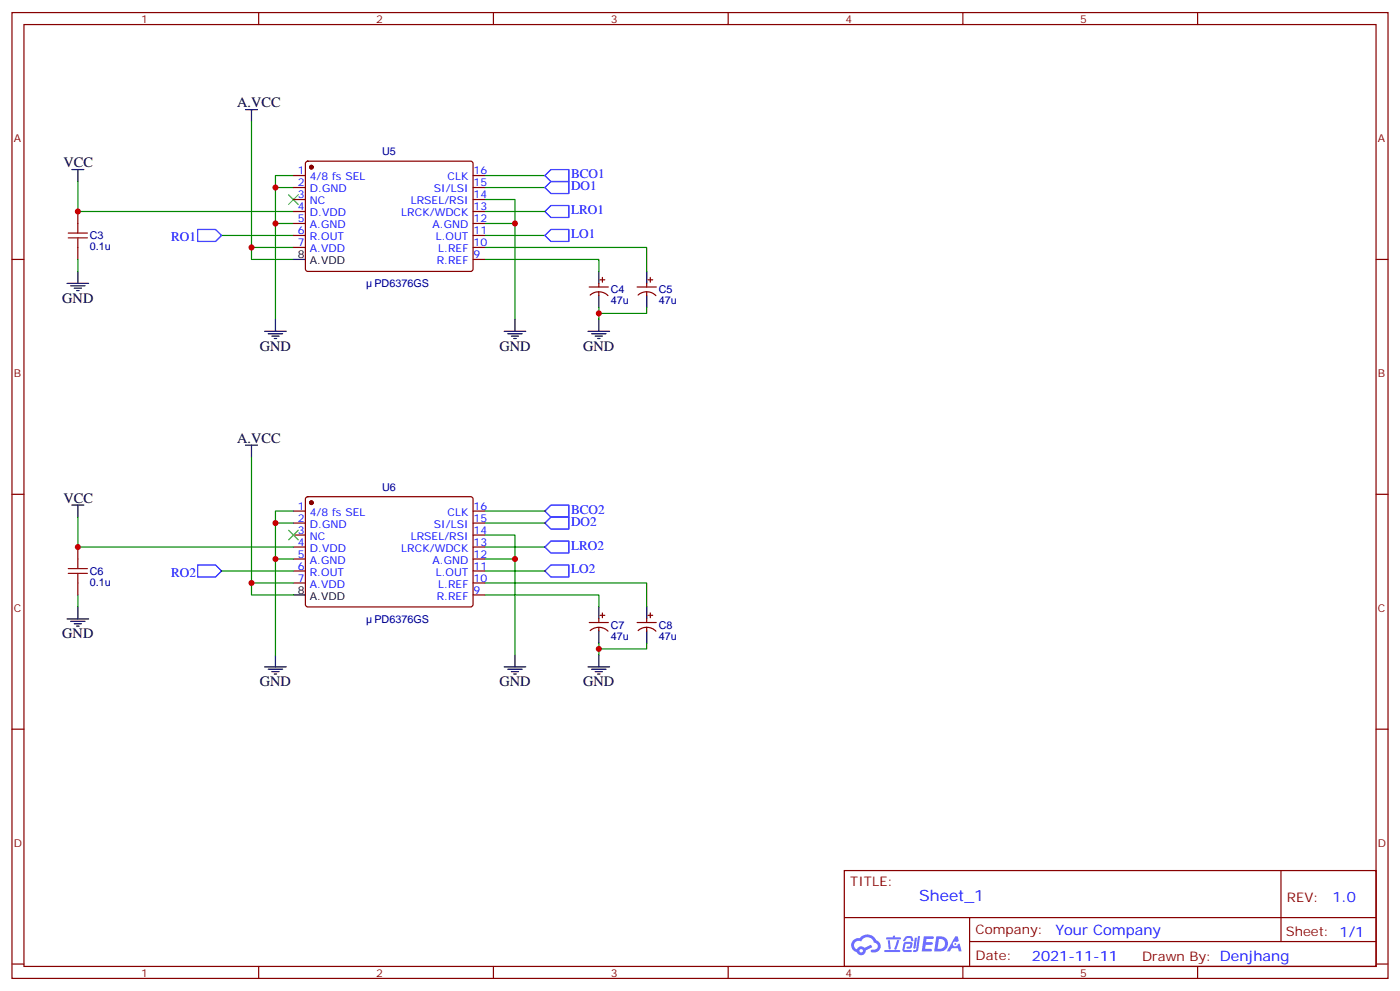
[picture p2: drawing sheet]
<svg xmlns="http://www.w3.org/2000/svg" width="412mm" height="292mm" viewBox="0 0 412 292" stroke-linecap="round" stroke-linejoin="round" font-family="sans-serif">
<g fill="none" stroke="#870000" stroke-width=".35">
<path d="M3.5 3.7h405.4v284.3h-405.4zM7.1 7.2h398.2v277.3h-398.2zM76.2 3.7v3.5M145.3 3.7v3.5M214.5 3.7v3.5M283.6 3.7v3.5M352.8 3.7v3.5M3.5 76.4h3.6M405.3 76.4h3.6M3.5 145.5h3.6M405.3 145.5h3.6M3.5 214.7h3.6"/>
<path d="M405.3 214.7h3.6M248.7 256.3h156.6v28.2h-156.6zM377.3 256.3v20.9M248.7 270.1h156.5M285.6 277.2h119.6M285.6 270.1v14.2M3.5 283.8h3.6M76.2 284.5v3.5M145.3 284.5v3.5M214.5 284.5v3.5M283.6 284.5v3.5M352.8 284.5v3.5"/>
<path d="M405.3 283.8h3.6"/>
</g>
<g fill="#5487ff">
<path d="M272.1 275.6h2.6l.3 .2-.1 .6h-2l-.1 1h1.6l.4 .4-.4 .3h-1.7l-.2 1.2 1.8 .1 .3 .3-.2 .4h-2.9z"/>
<path d="M281.4 275.7h.7l.4 1.3-.7 .3a.74 .74 0 0 0-1.1 .3 .74 .74 0 0 0 .5 1.1 .74 .74 0 0 0 .9-.7l.5-.3 .7 2.4h-.9l-.2-1h-1.9l-.5 1h-.9z"/>
<path d="M269.5 276.1h.6l-.4 2.9a.31 .31 0 0 1-.3 .3 .31 .31 0 0 1-.3-.3z"/>
<path d="M270.4 275.6h.6l-.5 4a.89 .89 0 0 1-.7 .7 .89 .89 0 0 1-.9-.3l1-.5z"/>
<path d="M266.8 275.8l.6-.2 1.2 .1 .5 1.3-.6 .1-.4-.9-1 .1a.95 .95 0 0 1-1 .8l-.1-.2z"/>
<path d="M266.4 277.5l1.8-.2a1.04 1.04 0 0 1 .6 1.1 1.04 1.04 0 0 1-.8 .9h-.7a.29 .29 0 0 1-.3-.4 .29 .29 0 0 1 .3-.2h.7l.2-.8h-1.4l-.4 1.7 1.9 .1a.29 .29 0 0 1 .3 .3 .29 .29 0 0 1-.3 .3h-2l-.4-.3 .2-2.1z"/>
<path d="M260.5 279.7h4.4a.3 .3 0 0 1 .3 .3 .3 .3 0 0 1-.3 .3h-4.3z"/>
<path d="M264.3 276.8h.6l-.5 1.6a1.02 1.02 0 0 1-.7 1.2l-.2-.3z"/>
<path d="M261.5 276.8h.6l.3 2.4-.3 .3-.3-.2z"/>
<path d="M261.1 276h1.9l.2-.5h.5l-.1 .5h1.5a.29 .29 0 0 1 .3 .3 .29 .29 0 0 1-.3 .3h-3.9z"/>
<path d="M275.8 275.6l-.6 4.5h1.4a2.27 2.27 0 0 0 2.7-2.3 2.27 2.27 0 0 0-2.7-2.2zM276.6 276.4a1.5 1.5 0 0 1 1.8 1.6 1.5 1.5 0 0 1-1.9 1.3h-.3z"/>
<path d="M251.4 276.8a2.09 2.09 0 0 0 1 3.5 1.37 1.37 0 0 0 1.5 .9 1.37 1.37 0 0 0 1.1-1.4l2-1-.5-.7-1.8 1a1.4 1.4 0 0 0-2.3 .4 1.32 1.32 0 0 1-.6-1.9 1.32 1.32 0 0 1 1.9-.4 2.02 2.02 0 0 1 2-1.3 2.02 2.02 0 0 1 1.8 1.6 1.09 1.09 0 0 1 1.1 1.4 1.09 1.09 0 0 1-1.6 .7 .41 .41 0 0 0-.5 .3 .41 .41 0 0 0 .4 .5 1.89 1.89 0 0 0 2.4-1.2 1.89 1.89 0 0 0-1.2-2.4 2.98 2.98 0 0 0-5-.6l-1 .1zM253.2 279.9a.52 .52 0 0 1 1 0 .52 .52 0 0 1-1 0z"/>
<circle cx="281.4" cy="277.9" r=".28"/>
</g>
<g fill="none" stroke="#008700" stroke-width=".35">
<path d="M74.1 35.8v40.6h12.3M22.9 53.4v8.9h63.5M81.1 55.2h5.3M86.4 51.7h-5.3v42.3M142.9 58.7h8.8v35.3M142.9 55.2h17.6M142.9 51.7h17.6M22.9 76.4v3.5M65.3 69.3h21.1M74.1 72.8h12.3M81.1 65.8h5.3M142.9 76.4h33.5v3.5"/>
<path d="M142.9 72.8h47.6v7.1M142.9 65.8h8.8M142.9 69.3h17.6M142.9 62.3h17.6M176.4 90.5v1.8h14.1v-1.8M176.4 92.3v1.7M74.1 134.6v40.6h12.3M22.9 152.2v8.8h63.5M81.1 154h5.3M86.4 150.5h-5.3v42.3M142.9 157.5h8.8v35.3M142.9 154h17.6"/>
<path d="M142.9 150.5h17.6M22.9 175.2v3.5M65.3 168.1h21.1M74.1 171.6h12.3M81.1 164.6h5.3M142.9 171.6h47.6v7.1M142.9 175.2h33.5v3.5M142.9 164.6h8.8M142.9 161h17.6M142.9 168.1h17.6M176.4 189.3v1.7h14.1v-1.7M176.4 191v1.8"/>
</g>
<path d="M85 57.3l2.8 2.8M87.8 57.3l-2.8 2.8M85 156.1l2.8 2.8M87.8 156.1l-2.8 2.8" fill="none" stroke="#3c3" stroke-width=".35"/>
<g fill="none" stroke="#000" stroke-width=".35">
<path d="M72.3 32.3h3.5M74.1 32.3v3.5M21.2 49.9h3.5M22.9 49.9v3.5M22.9 79.9v3.5M86.4 76.4h3.6M176.4 79.9v3.5M190.5 79.9v3.5M19.8 83.4h6.3M20.8 84.1h4.2M21.9 84.8h2.1M22.6 85.5h.7"/>
<path d="M78 97.5h6.3M79 98.2h4.3M80.1 99h2.1M80.8 99.7h.7M81.1 94v3.5M148.5 97.5h6.4M149.6 98.2h4.2M150.6 99h2.2M151.3 99.7h.7M151.7 94v3.5M173.2 97.5h6.4M174.3 98.2h4.2"/>
<path d="M175.3 99h2.1M176 99.7h.7M176.4 87v3.5M176.4 94v3.5M190.5 87v3.5M72.3 131.1h3.5M74.1 131.1v3.5M21.2 148.7h3.5M22.9 148.7v3.5M22.9 178.7v3.5M86.4 175.2h3.6M176.4 178.7v3.5"/>
<path d="M190.5 178.7v3.5M19.8 182.2h6.3M20.8 182.9h4.2M21.9 183.6h2.1M22.6 184.3h.7M78 196.3h6.3M79 197h4.3M80.1 197.7h2.1M80.8 198.4h.7M81.1 192.8v3.5M148.5 196.3h6.4M149.6 197h4.2"/>
<path d="M150.6 197.7h2.2M151.3 198.4h.7M151.7 192.8v3.5M173.2 196.3h6.4M174.3 197h4.2M175.3 197.7h2.1M176 198.4h.7M176.4 185.7v3.6M176.4 192.8v3.5M190.5 185.7v3.6"/>
</g>
<g fill="none" stroke="#870000" stroke-width=".35">
<path d="M86.4 51.7h3.6M86.4 55.2h3.6M86.4 58.7h3.6M90.2 47.7l.5-.3 48.2 .1 .4 .7v31.3l-.7 .4-48.2-.1-.4-.6v-31zM139.3 51.7h3.6M139.3 55.2h3.6M139.3 58.7h3.6M22.9 62.3v3.5M22.9 72.8v3.6M86.4 62.3h3.6M86.4 65.8h3.6M86.4 69.3h3.6"/>
<path d="M86.4 72.8h3.6M139.3 62.3h3.6M139.3 65.8h3.6M139.3 69.3h3.6M139.3 72.8h3.6M139.3 76.4h3.6M173.6 84.5h5.6M173.9 86.9a3.8 3.8 0 0 1 5.2 .1M176.4 83.4v1.1M176.4 85.9v1.1M176.7 82.4h1.5M177.4 81.7v1.4"/>
<path d="M187.7 84.5h5.6M188 86.9a3.8 3.8 0 0 1 5.2 .1M190.5 83.4v1.1M190.5 85.9v1.1M190.9 82.4h1.4M191.6 81.7v1.4M86.4 150.5h3.6M86.4 154h3.6M86.4 157.5h3.6M90.2 146.4l.5-.2 48.2 .1 .4 .6v31.4l-.7 .4-48.2-.1-.4-.6v-31.1zM139.3 150.5h3.6M139.3 154h3.6"/>
<path d="M139.3 157.5h3.6M22.9 161v3.6M22.9 171.6v3.6M86.4 161h3.6M86.4 164.6h3.6M86.4 168.1h3.6M86.4 171.6h3.6M139.3 161h3.6M139.3 164.6h3.6M139.3 168.1h3.6M139.3 171.6h3.6M139.3 175.2h3.6"/>
<path d="M173.6 183.3h5.6M173.9 185.6a3.8 3.8 0 0 1 5.2 .2M176.4 182.2v1.1M176.4 184.7v1M176.7 181.2h1.5M177.4 180.4v1.5M187.7 183.3h5.6M188 185.6a3.8 3.8 0 0 1 5.2 .2M190.5 182.2v1.1M190.5 184.7v1M190.9 181.2h1.4M191.6 180.4v1.5"/>
</g>
<path d="M20.1 70h5.7M20.1 68.6h5.7M22.9 65.8v2.8M22.9 70v2.8M20.1 168.8h5.7M20.1 167.4h5.7M22.9 164.6v2.8M22.9 168.8v2.8" fill="none" stroke="#a10000" stroke-width=".35"/>
<path d="M160.5 51.7l1.8-1.8h5.3v3.5h-5.3zM162.3 53.4h5.3v3.6h-5.3l-1.8-1.8zM58.2 67.6h5.3l1.8 1.7-1.8 1.8h-5.3zM160.5 62.3l1.8-1.8h5.3v3.5h-5.3zM160.5 69.3l1.8-1.7h5.3v3.5h-5.3zM160.5 150.5l1.8-1.8h5.3v3.5h-5.3zM160.5 154l1.8-1.8h5.3v3.6h-5.3zM58.2 166.3h5.3l1.8 1.8-1.8 1.8h-5.3zM160.5 168.1l1.8-1.8h5.3v3.6h-5.3zM160.5 161l1.8-1.7h5.3v3.5h-5.3z" fill="none" stroke="#00f" stroke-width=".35"/>
<g fill="#870000" stroke="#870000" stroke-width=".35">
<circle cx="91.7" cy="49.2" r=".53"/>
<circle cx="91.7" cy="148" r=".53"/>
</g>
<g fill="#c00">
<circle cx="81.1" cy="65.8" r=".88"/>
<circle cx="81.1" cy="55.2" r=".88"/>
<circle cx="22.9" cy="62.3" r=".88"/>
<circle cx="74.1" cy="72.8" r=".88"/>
<circle cx="151.7" cy="65.8" r=".88"/>
<circle cx="176.4" cy="92.3" r=".88"/>
<circle cx="176.4" cy="191" r=".88"/>
<circle cx="151.7" cy="164.6" r=".88"/>
<circle cx="74.1" cy="171.6" r=".88"/>
<circle cx="22.9" cy="161" r=".88"/>
<circle cx="81.1" cy="154" r=".88"/>
<circle cx="81.1" cy="164.6" r=".88"/>
</g>
<text font-size="4.6" fill="#00f" x="270.8" y="265.3">Sheet_1</text>
<g font-size="4.2">
<text x="69.8" y="31.6">A.VCC</text>
<text x="18.7" y="49.2">VCC</text>
<text x="18.3" y="89.1">GND</text>
<text x="76.6" y="103.2">GND</text>
<text x="147.1" y="103.2">GND</text>
<text x="171.8" y="103.2">GND</text>
<text x="69.8" y="130.4">A.VCC</text>
<text x="18.7" y="148">VCC</text>
<text x="18.3" y="187.9">GND</text>
<text x="76.6" y="202">GND</text>
<text x="147.1" y="202">GND</text>
<text x="171.8" y="202">GND</text>
</g>
<g font-size="4.2" fill="#00f">
<text x="392.5" y="265.6">1.0</text>
<text x="310.9" y="275.1">Your Company</text>
<text x="304" y="282.9">2021-11-11</text>
</g>
<g font-size="3.9" fill="#00f">
<text x="168.2" y="52.5">BCO1</text>
<text x="168.2" y="56.1">DO1</text>
<text x="168.2" y="63.1">LRO1</text>
<text x="50.4" y="71.1">RO1</text>
<text x="168.3" y="70">LO1</text>
<text x="168.2" y="151.3">BCO2</text>
<text x="168.2" y="154.8">DO2</text>
<text x="168.2" y="161.9">LRO2</text>
<text x="50.4" y="169.9">RO2</text>
<text x="168.3" y="168.8">LO2</text>
</g>
<g font-size="3.9" fill="#800">
<text x="250.5" y="260.9">TITLE:</text>
<text x="379.1" y="265.6">REV:</text>
<text x="287.4" y="275.1">Company:</text>
<text x="378.7" y="275.7">Sheet: 1/1</text>
<text x="287.4" y="282.8">Date:</text>
<text x="336.4" y="282.8">Drawn By: Denjhang</text>
</g>
<g font-size="3.2" fill="#800">
<text x="41.6" y="6.7">1</text>
<text x="110.8" y="6.7">2</text>
<text x="179.9" y="6.7">3</text>
<text x="249.1" y="6.7">4</text>
<text x="318.2" y="6.7">5</text>
<text x="4.1" y="41.8">A</text>
<text x="405.9" y="41.8">A</text>
<text x="4.1" y="110.9">B</text>
<text x="405.9" y="110.9">B</text>
<text x="4.1" y="180.1">C</text>
<text x="405.9" y="180.1">C</text>
<text x="4.1" y="249.2">D</text>
<text x="405.9" y="249.2">D</text>
<text x="41.6" y="287.5">1</text>
<text x="110.8" y="287.5">2</text>
<text x="179.9" y="287.5">3</text>
<text x="249.1" y="287.5">4</text>
<text x="318.2" y="287.5">5</text>
</g>
<g font-size="3.2" fill="#000080">
<text x="112.6" y="45.8">U5</text>
<text x="26.5" y="70.5">C3</text>
<text x="26.5" y="73.6">0.1u</text>
<text x="110.3" y="84.6">PD6376GS</text>
<text x="179.9" y="89.5">47u</text>
<text x="179.9" y="86.4">C4</text>
<text x="194" y="89.5">47u</text>
<text x="194" y="86.4">C5</text>
<text x="112.6" y="144.5">U6</text>
<text x="26.5" y="172.4">0.1u</text>
<text x="26.5" y="169.3">C6</text>
<text x="110.3" y="183.3">PD6376GS</text>
<text x="179.9" y="185.1">C7</text>
<text x="194" y="185.1">C8</text>
<text x="179.9" y="188.3">47u</text>
<text x="194" y="188.3">47u</text>
</g>
<g font-size="3.2" fill="#00f">
<text x="87.8" y="51.3">1</text>
<text x="91.3" y="53.1">4/8 fs SEL</text>
<text x="131.9" y="53.1">CLK</text>
<text x="139.5" y="51.3">16</text>
<text x="87.8" y="54.9">2</text>
<text x="87.8" y="58.4">3</text>
<text x="91.3" y="56.6">D.GND</text>
<text x="127.8" y="56.6">SI/LSI</text>
<text x="139.5" y="58.4">14</text>
<text x="139.5" y="54.9">15</text>
<text x="87.8" y="61.9">4</text>
<text x="87.8" y="65.4">5</text>
<text x="91.3" y="60.1">NC</text>
<text x="91.3" y="63.7">D.VDD</text>
<text x="118.2" y="63.7">LRCK/WDCK</text>
<text x="121" y="60.1">LRSEL/RSI</text>
<text x="139.5" y="65.4">12</text>
<text x="139.5" y="61.9">13</text>
<text x="87.8" y="69">6</text>
<text x="91.3" y="67.2">A.GND</text>
<text x="91.3" y="70.7">R.OUT</text>
<text x="127.4" y="67.2">A.GND</text>
<text x="128.3" y="70.7">L.OUT</text>
<text x="139.5" y="69">11</text>
<text x="87.8" y="72.5">7</text>
<text x="91.3" y="74.3">A.VDD</text>
<text x="128.6" y="77.8">R.REF</text>
<text x="129.1" y="74.3">L.REF</text>
<text x="139.5" y="76">9</text>
<text x="139.5" y="72.5">10</text>
<text x="87.8" y="150.1">1</text>
<text x="87.8" y="153.6">2</text>
<text x="91.3" y="151.9">4/8 fs SEL</text>
<text x="91.3" y="155.4">D.GND</text>
<text x="127.8" y="155.4">SI/LSI</text>
<text x="131.9" y="151.9">CLK</text>
<text x="139.5" y="153.6">15</text>
<text x="139.5" y="150.1">16</text>
<text x="87.8" y="157.2">3</text>
<text x="87.8" y="160.7">4</text>
<text x="91.3" y="158.9">NC</text>
<text x="121" y="158.9">LRSEL/RSI</text>
<text x="139.5" y="160.7">13</text>
<text x="139.5" y="157.2">14</text>
<text x="87.8" y="164.2">5</text>
<text x="87.8" y="167.7">6</text>
<text x="91.3" y="162.5">D.VDD</text>
<text x="91.3" y="166">A.GND</text>
<text x="118.2" y="162.5">LRCK/WDCK</text>
<text x="127.4" y="166">A.GND</text>
<text x="139.5" y="167.7">11</text>
<text x="139.5" y="164.2">12</text>
<text x="87.8" y="171.3">7</text>
<text x="91.3" y="169.5">R.OUT</text>
<text x="91.3" y="173">A.VDD</text>
<text x="128.3" y="169.5">L.OUT</text>
<text x="129.1" y="173">L.REF</text>
<text x="139.5" y="171.3">10</text>
<text x="128.6" y="176.6">R.REF</text>
<text x="139.5" y="174.8">9</text>
</g>
<g font-size="3.2">
<text x="87.8" y="76">8</text>
<text x="91.3" y="77.8">A.VDD</text>
<text x="87.8" y="174.8">8</text>
<text x="91.3" y="176.6">A.VDD</text>
</g>
</svg>
